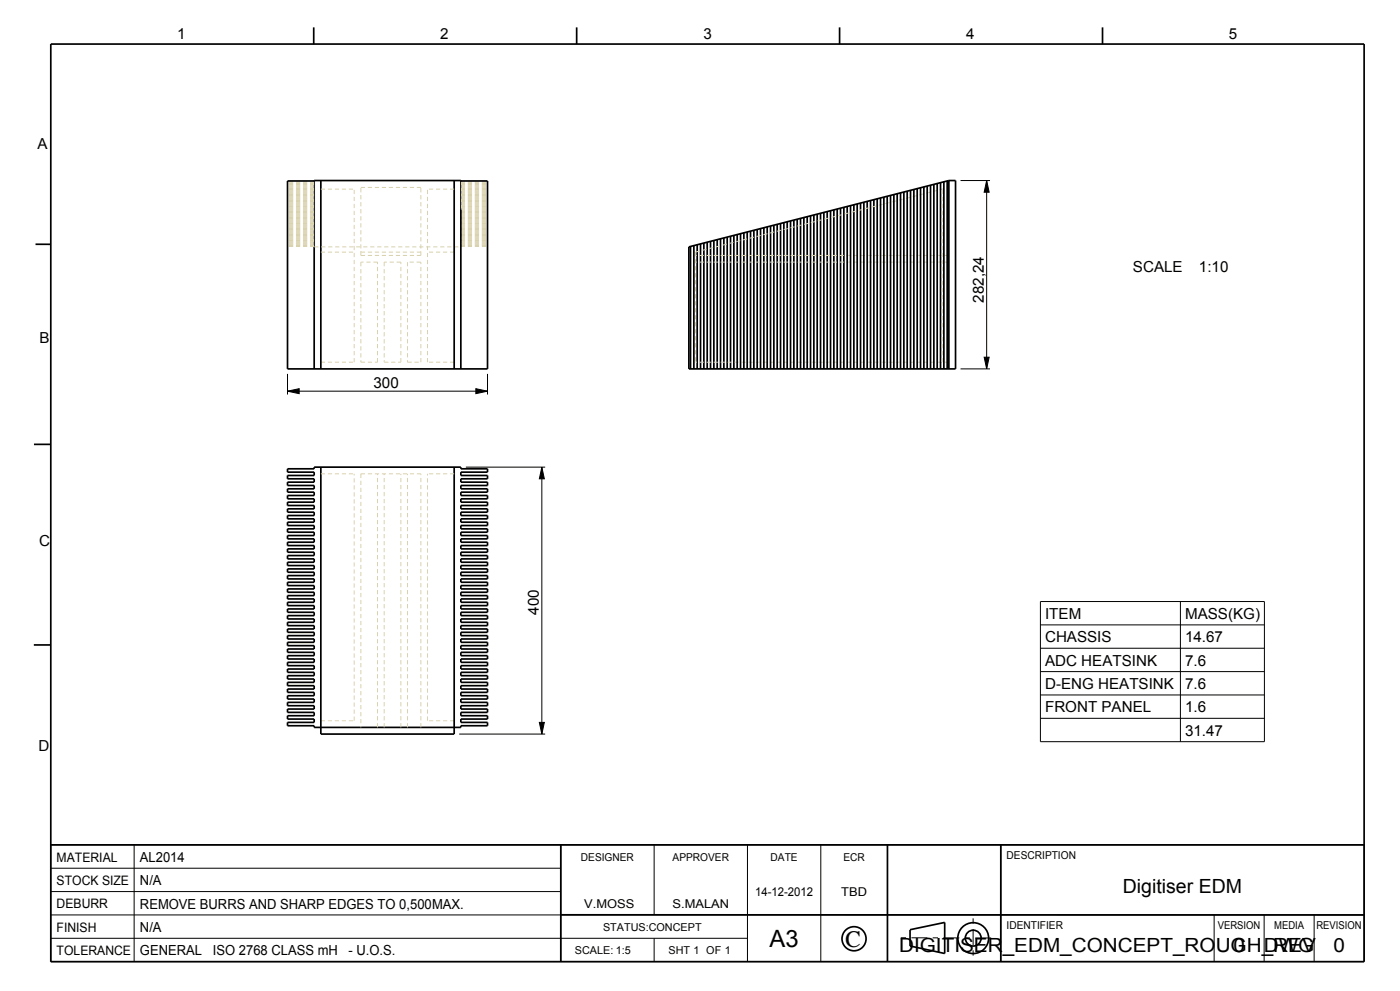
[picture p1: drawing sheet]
<svg xmlns="http://www.w3.org/2000/svg" width="420mm" height="297mm" viewBox="0 0 420 297" stroke-linecap="round" stroke-linejoin="round" font-family="sans-serif">
<path d="M296 54.1l.7 3.5h-1.5zM86.3 117.2l3.5-.7v1.5zM142.8 116.5l3.5 .7-3.5 .8zM295.2 107.1h1.5l-.7 3.5zM162.6 140l.7 3.5h-1.5zM161.8 216.5h1.5l-.7 3.5z" fill="#000"/>
<g fill="none" stroke="#000" stroke-width=".3">
<path d="M288.2 54.1h8.8M296 54.1l.7 3.5h-1.5zM296 54.1v56.5M86.3 117.2l3.5-.7v1.5zM86.3 117.2h60M86.3 112.1v6.1M142.8 116.5l3.5 .7-3.5 .8zM146.3 112.1v6.1M288.2 110.6h8.8M295.2 107.1h1.5l-.7 3.5zM139.8 140h23.8M162.6 140l.7 3.5h-1.5z"/>
<path d="M162.6 140v80M312.1 180.3h67.2v42h-67.2zM312.1 187.3h67.2M312.1 194.3h67.2M354.1 180.3v42M161.8 216.5h1.5l-.7 3.5zM312.1 201.3h67.2M312.1 208.3h67.2M312.1 215.3h67.2M137.8 220h25.8M15.2 253.2h394v35h-394zM40.2 253.2v35"/>
<path d="M168.2 253.2v35M196.2 253.2v21M224.2 253.2v35M246.2 253.2v35M266.2 253.2v35M300.2 253.2v35M15.2 274.2h394M15.2 267.2h153M15.2 260.2h153M364.2 274.2v14M379.2 274.2v14M394.2 274.2v14"/>
<path d="M15.2 281.2h209M196.2 281.2v7"/>
</g>
<g fill="none" stroke="#000" stroke-width=".51">
<path d="M15.2 13.2h394v275h-394zM94.1 8.2v5M173 8.2v5M251.9 8.2v5M330.8 8.2v5M94.3 54.2h-8v56.4h60v-56.4h-8M96.3 54.1v56.5M136.3 54.1v56.5M262.2 59.8v50.8M263.2 59.6v51M264.2 59.3v51.3M265.2 59.1v51.5"/>
<path d="M266.2 58.8v51.8M267.2 58.6v52M268.2 58.3v52.3M269.2 58.1v52.5M270.2 57.8v52.8M271.2 57.5v53.1M272.2 57.3v53.3M273.2 57v53.6M274.2 56.8v53.8M275.2 56.5v54.1M276.2 56.3v54.3M277.2 56v54.6"/>
<path d="M278.2 55.8v54.8M279.2 55.5v55.1M280.2 55.3v55.3M281.2 55v55.6M282.2 54.7v55.9M283.2 54.5v56.1M284.2 54.2v56.4M284.7 54.1v56.5M10.7 73.2h4.5M206.7 74l78-19.9h2v56.5h-80zM207.2 73.9v36.7M208.2 73.6v37"/>
<path d="M209.2 73.4v37.2M210.2 73.1v37.5M211.2 72.8v37.8M212.2 72.6v38M213.2 72.3v38.3M214.2 72.1v38.5M215.2 71.8v38.8M216.2 71.6v39M217.2 71.3v39.3M218.2 71.1v39.5M219.2 70.8v39.8M220.2 70.5v40.1"/>
<path d="M221.2 70.3v40.3M222.2 70v40.6M223.2 69.8v40.8M224.2 69.5v41.1M225.2 69.3v41.3M226.2 69v41.6M227.2 68.8v41.8M228.2 68.5v42.1M229.2 68.3v42.3M230.2 68v42.6M231.2 67.7v42.9M232.2 67.5v43.1"/>
<path d="M233.2 67.2v43.4M234.2 67v43.6M235.2 66.7v43.9M236.2 66.5v44.1M237.2 66.2v44.4M238.2 66v44.6M239.2 65.7v44.9M240.2 65.5v45.1M241.2 65.2v45.4M242.2 64.9v45.7M243.2 64.7v45.9M244.2 64.4v46.2"/>
<path d="M245.2 64.2v46.4M246.2 63.9v46.7M247.2 63.7v46.9M248.2 63.4v47.2M249.2 63.2v47.4M250.2 62.9v47.7M251.2 62.6v48M252.2 62.4v48.2M253.2 62.1v48.5M254.2 61.9v48.7M255.2 61.6v49M256.2 61.4v49.2"/>
<path d="M257.2 61.1v49.5M258.2 60.9v49.7M259.2 60.6v50M260.2 60.4v50.2M261.2 60.1v50.5M94.3 110.6v-56.5h44v56.5M10.2 133.2h5M86.3 140.5h8v-.5h44v.5h8v1h-8v1h8v1h-8v1h8v1h-8v1h8v1h-8v1h8v1h-8v1h8v1h-8v1h8v1h-8v1h8v1h-8v1h8v1h-8v1h8v1h-8v1h8v1h-8v1h8v1h-8v1h8v1h-8v1h8v1h-8v1h8v1h-8v1h8v1h-8v1h8v1h-8v1h8v1h-8v1h8v1h-8v1h8v1h-8v1h8v1h-8v1h8v1h-8v1h8v1h-8v1h8v1h-8v1h8v1h-8v1h8v1h-8v1h8v1h-8v1h8v1h-8v1h8v1h-8v1h8v1h-8v1h8v1h-8v1h8v1h-8v1h8v1h-8v1h8v1h-8v1h8v1h-8v1h8v1h-8v1h8v1h-8v1h8v1h-8v1h8v1h-8v.5h-44v-.5h-8v-1h8v-1h-8v-1h8v-1h-8v-1h8v-1h-8v-1h8v-1h-8v-1h8v-1h-8v-1h8v-1h-8v-1h8v-1h-8v-1h8v-1h-8v-1h8v-1h-8v-1h8v-1h-8v-1h8v-1h-8v-1h8v-1h-8v-1h8v-1h-8v-1h8v-1h-8v-1h8v-1h-8v-1h8v-1h-8v-1h8v-1h-8v-1h8v-1h-8v-1h8v-1h-8v-1h8v-1h-8v-1h8v-1h-8v-1h8v-1h-8v-1h8v-1h-8v-1h8v-1h-8v-1h8v-1h-8v-1h8v-1h-8v-1h8v-1h-8v-1h8v-1h-8v-1h8v-1h-8v-1h8v-1h-8v-1h8v-1h-8v-1h8v-1h-8v-1h8v-1h-8v-1h8v-1h-8v-1h8v-1h-8v-1h8v-1h-8v-1h8v-1h-8v-1h8v-1h-8zM96.3 140v80h40v-80M10.1 193.3h5M15.2 253.2h394M168.2 253.2v35"/>
<path d="M266.2 253.2v35M300.2 253.2v35M168.2 274.2h241M273 278.6l10.4-2.1v9.3l-10.4-2.3M273 278.7v4.9"/>
<circle cx="256.2" cy="281.3" r="3.6"/>
<circle cx="292" cy="281.2" r="4.6"/>
<circle cx="292" cy="281.2" r="2.37"/>
</g>
<path d="M291.9 275.2v12M270.2 281l28.4 .1" fill="none" stroke="#000" stroke-width=".3" stroke-dasharray="1.6 1.6 4.8 1.6" stroke-linecap="butt"/>
<g fill="none" stroke="#d9d2ad" stroke-width=".3" stroke-dasharray="1.3 .8" stroke-linecap="butt">
<path d="M94.3 59.8h-8M94.3 59.6h-8M94.3 59.3h-8M94.3 59.1h-8M94.3 58.8h-8M94.3 58.6h-8M94.3 58.3h-8M94.3 58.1h-8M94.3 57.8h-8M94.3 57.5h-8M94.3 57.3h-8M94.3 57h-8"/>
<path d="M94.3 56.8h-8M94.3 56.5h-8M94.3 56.3h-8M94.3 56h-8M94.3 55.8h-8M94.3 55.5h-8M94.3 55.3h-8M94.3 55h-8M94.3 54.7h-8M94.3 54.5h-8M96.3 56.7h10M108.3 56.2h18"/>
<path d="M136.3 56.7h-8M138.3 59.8h8M138.3 59.6h8M138.3 59.3h8M138.3 59.1h8M138.3 58.8h8M138.3 58.6h8M138.3 58.3h8M138.3 58.1h8M138.3 57.8h8M138.3 57.5h8M138.3 57.3h8"/>
<path d="M138.3 57h8M138.3 56.8h8M138.3 56.5h8M138.3 56.3h8M138.3 56h8M138.3 55.8h8M138.3 55.5h8M138.3 55.3h8M138.3 55h8M138.3 54.7h8M138.3 54.5h8M94.3 74h44"/>
<path d="M94.3 73.9h-8M94.3 73.6h-8M94.3 73.4h-8M94.3 73.1h-8M94.3 72.8h-8M94.3 72.6h-8M94.3 72.3h-8M94.3 72.1h-8M94.3 71.8h-8M94.3 71.6h-8M94.3 71.3h-8M94.3 71.1h-8"/>
<path d="M94.3 70.8h-8M94.3 70.5h-8M94.3 70.3h-8M94.3 70h-8M94.3 69.8h-8M94.3 69.5h-8M94.3 69.3h-8M94.3 69h-8M94.3 68.8h-8M94.3 68.5h-8M94.3 68.3h-8M94.3 68h-8"/>
<path d="M94.3 67.7h-8M94.3 67.5h-8M94.3 67.2h-8M94.3 67h-8M94.3 66.7h-8M94.3 66.5h-8M94.3 66.2h-8M94.3 66h-8M94.3 65.7h-8M94.3 65.5h-8M94.3 65.2h-8M94.3 64.9h-8"/>
<path d="M94.3 64.7h-8M94.3 64.4h-8M94.3 64.2h-8M94.3 63.9h-8M94.3 63.7h-8M94.3 63.4h-8M94.3 63.2h-8M94.3 62.9h-8M94.3 62.6h-8M94.3 62.4h-8M94.3 62.1h-8M94.3 61.9h-8"/>
<path d="M94.3 61.6h-8M94.3 61.4h-8M94.3 61.1h-8M94.3 60.9h-8M94.3 60.6h-8M94.3 60.4h-8M94.3 60.1h-8M96.3 75.5h10M108.3 78.6v30M108.3 76.6v-20.4M108.3 76.6h18M108.3 75.5h18"/>
<path d="M113.3 78.6h-5M115.3 78.6v30M120.3 78.6h-5M122.3 78.6v30M126.3 78.6h-4M126.3 76.6v-20.4M136.3 75.5h-8M138.3 73.9h8M138.3 73.6h8M138.3 73.4h8M138.3 73.1h8M138.3 72.8h8"/>
<path d="M138.3 72.6h8M138.3 72.3h8M138.3 72.1h8M138.3 71.8h8M138.3 71.6h8M138.3 71.3h8M138.3 71.1h8M138.3 70.8h8M138.3 70.5h8M138.3 70.3h8M138.3 70h8M138.3 69.8h8"/>
<path d="M138.3 69.5h8M138.3 69.3h8M138.3 69h8M138.3 68.8h8M138.3 68.5h8M138.3 68.3h8M138.3 68h8M138.3 67.7h8M138.3 67.5h8M138.3 67.2h8M138.3 67h8M138.3 66.7h8"/>
<path d="M138.3 66.5h8M138.3 66.2h8M138.3 66h8M138.3 65.7h8M138.3 65.5h8M138.3 65.2h8M138.3 64.9h8M138.3 64.7h8M138.3 64.4h8M138.3 64.2h8M138.3 63.9h8M138.3 63.7h8"/>
<path d="M138.3 63.4h8M138.3 63.2h8M138.3 62.9h8M138.3 62.6h8M138.3 62.4h8M138.3 62.1h8M138.3 61.9h8M138.3 61.6h8M138.3 61.4h8M138.3 61.1h8M138.3 60.9h8M138.3 60.6h8"/>
<path d="M138.3 60.4h8M138.3 60.1h8M208.7 75.5v33.1M208.7 75.5l76-19.3M284.7 78.6h-76M284.7 76.6h-76M96.3 108.6h10M106.3 108.6v-51.9M108.3 108.6h5M113.3 108.6v-30M115.3 108.6h5M120.3 108.6v-30"/>
<path d="M122.3 108.6h4M126.3 108.6v-30M128.3 108.6v-51.9M136.3 108.6h-8M282.7 108.6v-51.9M284.7 108.6h-76M96.3 142h10M108.3 142v76M108.3 142h18M136.3 142h-8M96.3 216h10M106.3 216v-74"/>
<path d="M113.3 218v-76M115.3 218v-76M120.3 218v-76M122.3 218v-76M126.3 218v-76M128.3 216v-74M136.3 216h-8"/>
</g>
<text font-size="7.2" x="230.9" y="284">A3</text>
<text font-size="7" x="253.5" y="283.8">C</text>
<g font-size="5.8">
<text x="336.9" y="267.7">Digitiser EDM</text>
<text x="269.7" y="285.2">DIGITISER_EDM_CONCEPT_ROUGH_REV</text>
<text x="370" y="285.2">0</text>
<text x="379.1" y="285.2">DWG</text>
<text x="400" y="285.2">0</text>
</g>
<g font-size="4.6">
<text x="53.1" y="11.6">1</text>
<text x="132" y="11.8">2</text>
<text x="211" y="11.8">3</text>
<text x="289.8" y="11.8">4</text>
<text x="368.7" y="11.8">5</text>
<text x="11.3" y="44.7">A</text>
<text x="339.9" y="81.4">SCALE</text>
<text x="359.7" y="81.4">1:10</text>
<text x="295.1" y="90.7" transform="rotate(-90 295.1 90.7)">282,24</text>
<text x="11.8" y="102.7">B</text>
<text x="112.1" y="116.4">300</text>
<text x="11.7" y="163.7">C</text>
<text x="161.7" y="184.2" transform="rotate(-90 161.7 184.2)">400</text>
<text x="313.5" y="185.5">ITEM</text>
<text x="355.5" y="185.5">MASS(KG)</text>
<text x="313.5" y="192.5">CHASSIS</text>
<text x="355.5" y="192.5">14.67</text>
<text x="313.5" y="199.5">ADC HEATSINK</text>
<text x="355.5" y="199.5">7.6</text>
<text x="313.5" y="206.5">D-ENG HEATSINK</text>
<text x="355.5" y="206.5">7.6</text>
<text x="313.5" y="213.5">FRONT PANEL</text>
<text x="355.5" y="213.5">1.6</text>
<text x="355.5" y="220.5">31.47</text>
<text x="11.6" y="224.9">D</text>
</g>
<g font-size="4.2">
<text x="42" y="258.3">AL2014</text>
<text x="42" y="265.3">N/A</text>
<text x="42" y="272.3">REMOVE BURRS AND SHARP EDGES TO 0,500MAX.</text>
<text x="42" y="279.3">N/A</text>
<text x="42" y="286.3">GENERAL</text>
<text x="63.9" y="286.3">ISO 2768 CLASS mH</text>
<text x="104.6" y="286.3">- U.O.S.</text>
</g>
<g font-size="3.9">
<text x="17" y="258.2">MATERIAL</text>
<text x="17" y="265.2">STOCK SIZE</text>
<text x="17" y="272.2">DEBURR</text>
<text x="17" y="279.2">FINISH</text>
<text x="17" y="286.2">TOLERANCE</text>
</g>
<g font-size="3.6">
<text x="226.5" y="268.6">14-12-2012</text>
<text x="252.4" y="268.6">TBD</text>
<text x="175.3" y="272.1">V.MOSS</text>
<text x="201.7" y="272.1">S.MALAN</text>
</g>
<g font-size="3.3">
<text x="174.3" y="258">DESIGNER</text>
<text x="201.8" y="258">APPROVER</text>
<text x="231.2" y="258">DATE</text>
<text x="253" y="258">ECR</text>
<text x="302" y="257.5">DESCRIPTION</text>
<text x="180.9" y="279">STATUS:CONCEPT</text>
<text x="302" y="278.5">IDENTIFIER</text>
<text x="365.3" y="278.5">VERSION</text>
<text x="382.2" y="278.5">MEDIA</text>
<text x="394.9" y="278.5">REVISION</text>
<text x="172.5" y="286">SCALE: 1:5</text>
<text x="200.5" y="286">SHT 1 OF 1</text>
</g>
</svg>
